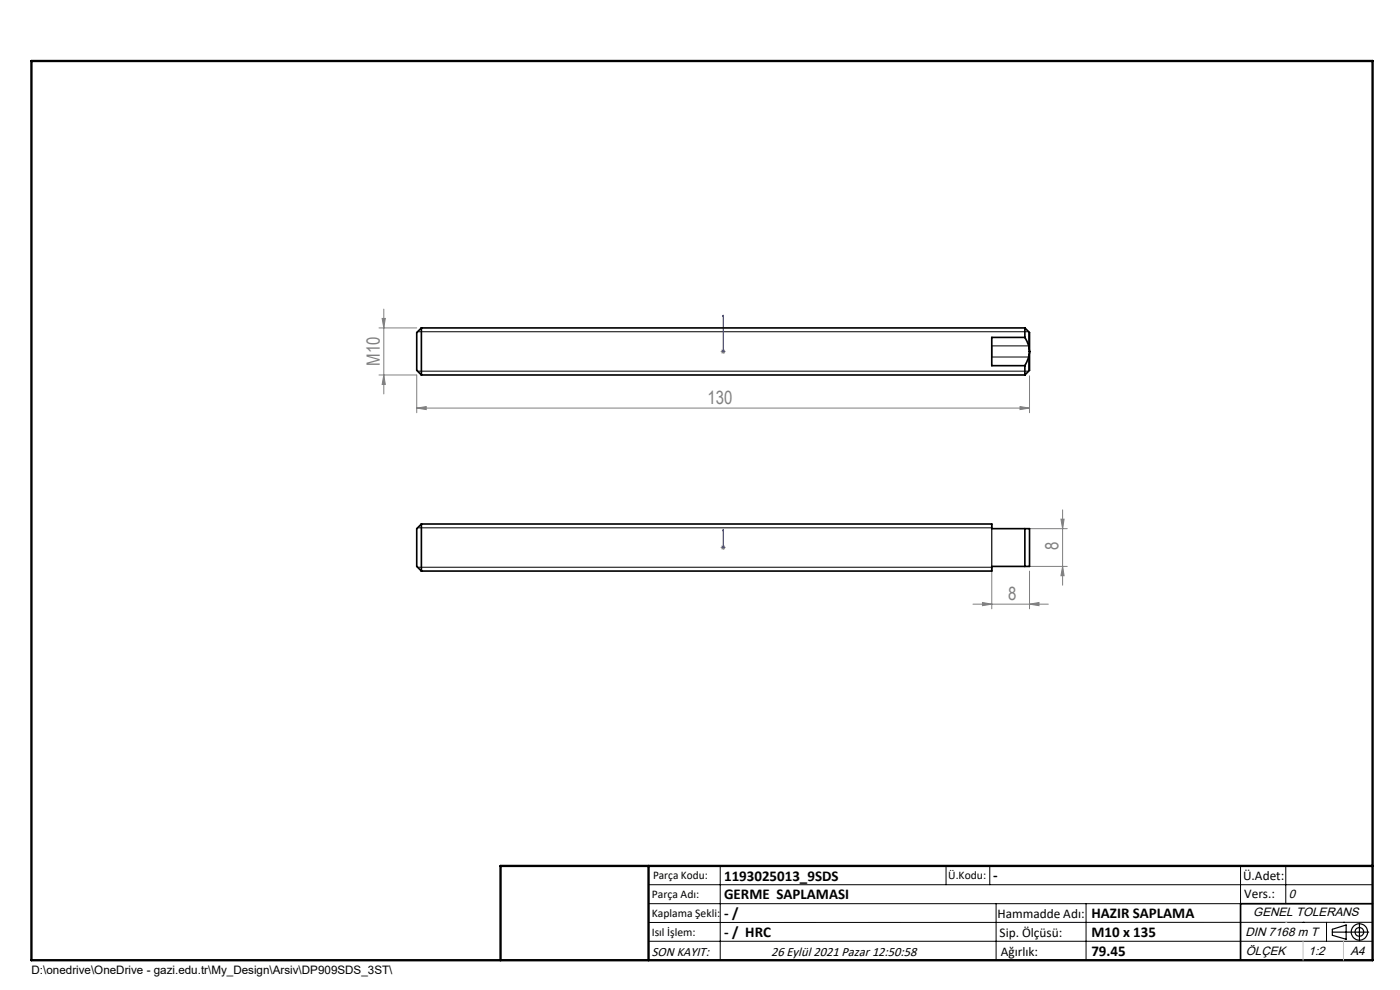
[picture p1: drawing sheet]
<svg xmlns="http://www.w3.org/2000/svg" width="297mm" height="210mm" viewBox="0 0 297 210" stroke-linecap="round" stroke-linejoin="round" font-family="sans-serif">
<g fill="none" stroke="#000" stroke-width=".21">
<path d="M88.6 70.4h129.6v3h-7.8v2.3h7.8v3h-129.6M88.6 112h121.8M88.6 120.3h121.8M137.6 187.7h153.6M137.6 191.7h153.6M137.6 199.7h153.6M152.8 183.7v20M200.7 183.7v4M210 183.7v4M211.3 191.7v12M230.4 191.7v12M263.2 183.7v20"/>
<path d="M272.8 183.7v8M276.4 195.6h.1M281.4 195.6v4.1M285 195.6h.1M291.2 195.6l-153.6 .1"/>
</g>
<g fill="none" stroke="#000" stroke-width=".25">
<path d="M210.4 111.2v9.9M210.4 111.2h.1M282.6 197.7h7.8M282.6 197.1l3-.9v3l-3-.8zM288.4 195.8v3.8M106.2 203.7h185"/>
<circle cx="288.4" cy="197.7" r="1.74"/>
<circle cx="288.4" cy="197.7" r=".93"/>
</g>
<path d="M153.4 74.5v.1zM153.4 66.8v.4v-.4M153.4 74.6h.1M153.4 66.8v7.8M153.4 112.3v.4v-.4M153.4 116.1v.1zM153.4 116.1h.1M153.4 112.3v3.8" fill="none" stroke="#00f" stroke-width=".21"/>
<g fill="none" stroke="#808080" stroke-width=".21">
<path d="M80.4 79.5h8v8.1M80.4 69.6h8M81.1 67.5h.6l-.3 2.1zM81.4 79.5l.3 2.1h-.6zM81.4 65.6v18M152.9 74.6h1M153.1 74.2l.7 .7M153.4 74v1.1M153.8 74.2l-.7 .7M218.4 79.7v7.9M88.4 86.6l2-.4v.7zM88.4 86.6h130"/>
<path d="M216.4 86.2l2 .4-2 .3zM152.9 116.1h1M153.1 115.8l.7 .7M153.4 115.6v1.1M153.8 115.8l-.7 .7M218.4 112.1h8M225.1 110.1h.6l-.3 2zM225.4 108.2v15.9M206.4 128.2h16M208.4 127.8l2 .4-2 .3zM210.4 121.1v8M218.4 128.2l2-.4v.7z"/>
<path d="M218.4 121.1v8M218.4 120.1h8M225.4 120.1l.3 2h-.6z"/>
</g>
<path d="M291.2 191.7h-28v12" fill="none" stroke="#000" stroke-width=".35"/>
<path d="M6.7 12.9h284.5v190.8h-284.5zM137.6 183.7v20M291.2 183.7h-185v20" fill="none" stroke="#000" stroke-width=".5"/>
<path d="M276.4 199.7v4M285 199.7v4" fill="none" stroke="#c0c0c0" stroke-width=".21"/>
<path d="M272.8 195.6h.1" fill="none" stroke="#c0c0c0" stroke-width=".25"/>
<g fill="#00f">
<path d="M153.4 74.5v.1zM153.4 66.8v.4z"/>
<path d="M153.4 112.3v.4zM153.4 116.1v.1z"/>
</g>
<g fill="#808080">
<path d="M218.4 128.2l2-.4v.7zM208.4 127.8l2 .4-2 .3z"/>
<path d="M88.4 86.6l2-.4v.7zM216.4 86.2l2 .4-2 .3z"/>
<path d="M225.4 120.1l.3 2h-.6zM225.1 110.1h.6l-.3 2z"/>
<path d="M81.1 67.5h.6l-.3 2.1zM81.4 79.5l.3 2.1h-.6z"/>
</g>
<g fill="none" stroke="#000" stroke-width=".35">
<path d="M89.4 69.6v9.9M89.4 69.6l-1 .9v8.1l1 .9M89.4 79.5h128M89.4 69.6h128M217.4 71.6h-7v6h7M217.4 77.6v1.9M217.4 69.6v2M217.4 69.6l1 .9v4.1M217.4 71.6l.8 1.7 .2 1.3M218.4 74.6a6.2 6.2 0 0 1-1 3M218.4 74.6v4l-1 .9M89.4 111.2v9.9"/>
<path d="M89.4 111.2l-1 .9v8l1 1M89.4 111.2h121v.9h7M217.4 112.1v8M217.4 112.1h1v8h-1M217.4 120.1h-7v1h-121"/>
</g>
<g font-size="3.9" fill="#808080">
<text x="80.6" y="77.6" transform="rotate(-90 80.6 77.6)">M10</text>
<text x="150.1" y="85.7">130</text>
<text x="224.6" y="116.7" transform="rotate(-90 224.6 116.7)">8</text>
<text x="213.9" y="127.3">8</text>
</g>
<g font-size="3.2">
<text x="153.6" y="186.8">1193025013_9SDS</text>
<text x="153.6" y="190.8">GERME SAPLAMASI</text>
<text x="210.7" y="186.6">-</text>
<text x="153.6" y="194.8">- /</text>
<text x="231.5" y="194.8">HAZIR SAPLAMA</text>
<text x="153.6" y="198.8">- / HRC</text>
<text x="231.5" y="198.7">M10 x 135</text>
<text x="231.5" y="202.8">79.45</text>
</g>
<g font-size="2.8">
<text x="263.7" y="186.7">Ü.Adet:</text>
<text x="263.9" y="190.5">Vers.:</text>
<text x="211.6" y="194.8">Hammadde Adı:</text>
<text x="138.3" y="202.8">SON KAYIT:</text>
<text x="163.6" y="202.8">26 Eylül 2021 Pazar 12:50:58</text>
<text x="212.1" y="198.7">Sip. Ölçüsü:</text>
<text x="212.3" y="202.7">Ağırlık:</text>
</g>
<g font-size="2.6">
<text x="273.4" y="190.4">0</text>
<text x="265.9" y="194.4">GENEL TOLERANS</text>
<text x="264.2" y="198.5">DIN 7168 m T</text>
<text x="264.3" y="202.6">ÖLÇEK</text>
<text x="277.6" y="202.6">1:2</text>
<text x="286.5" y="202.6">A4</text>
</g>
<g font-size="2.5">
<text x="138.3" y="190.5">Parça Adı:</text>
<text x="138.5" y="186.5">Parça Kodu:</text>
<text x="201.2" y="186.5">Ü.Kodu:</text>
<text x="138.3" y="194.5">Kaplama Şekli:</text>
<text x="138.3" y="198.6">Isıl İşlem:</text>
<text x="6.7" y="206.7">D:\onedrive\OneDrive - gazi.edu.tr\My_Design\Arsiv\DP909SDS_3ST\</text>
</g>
</svg>
